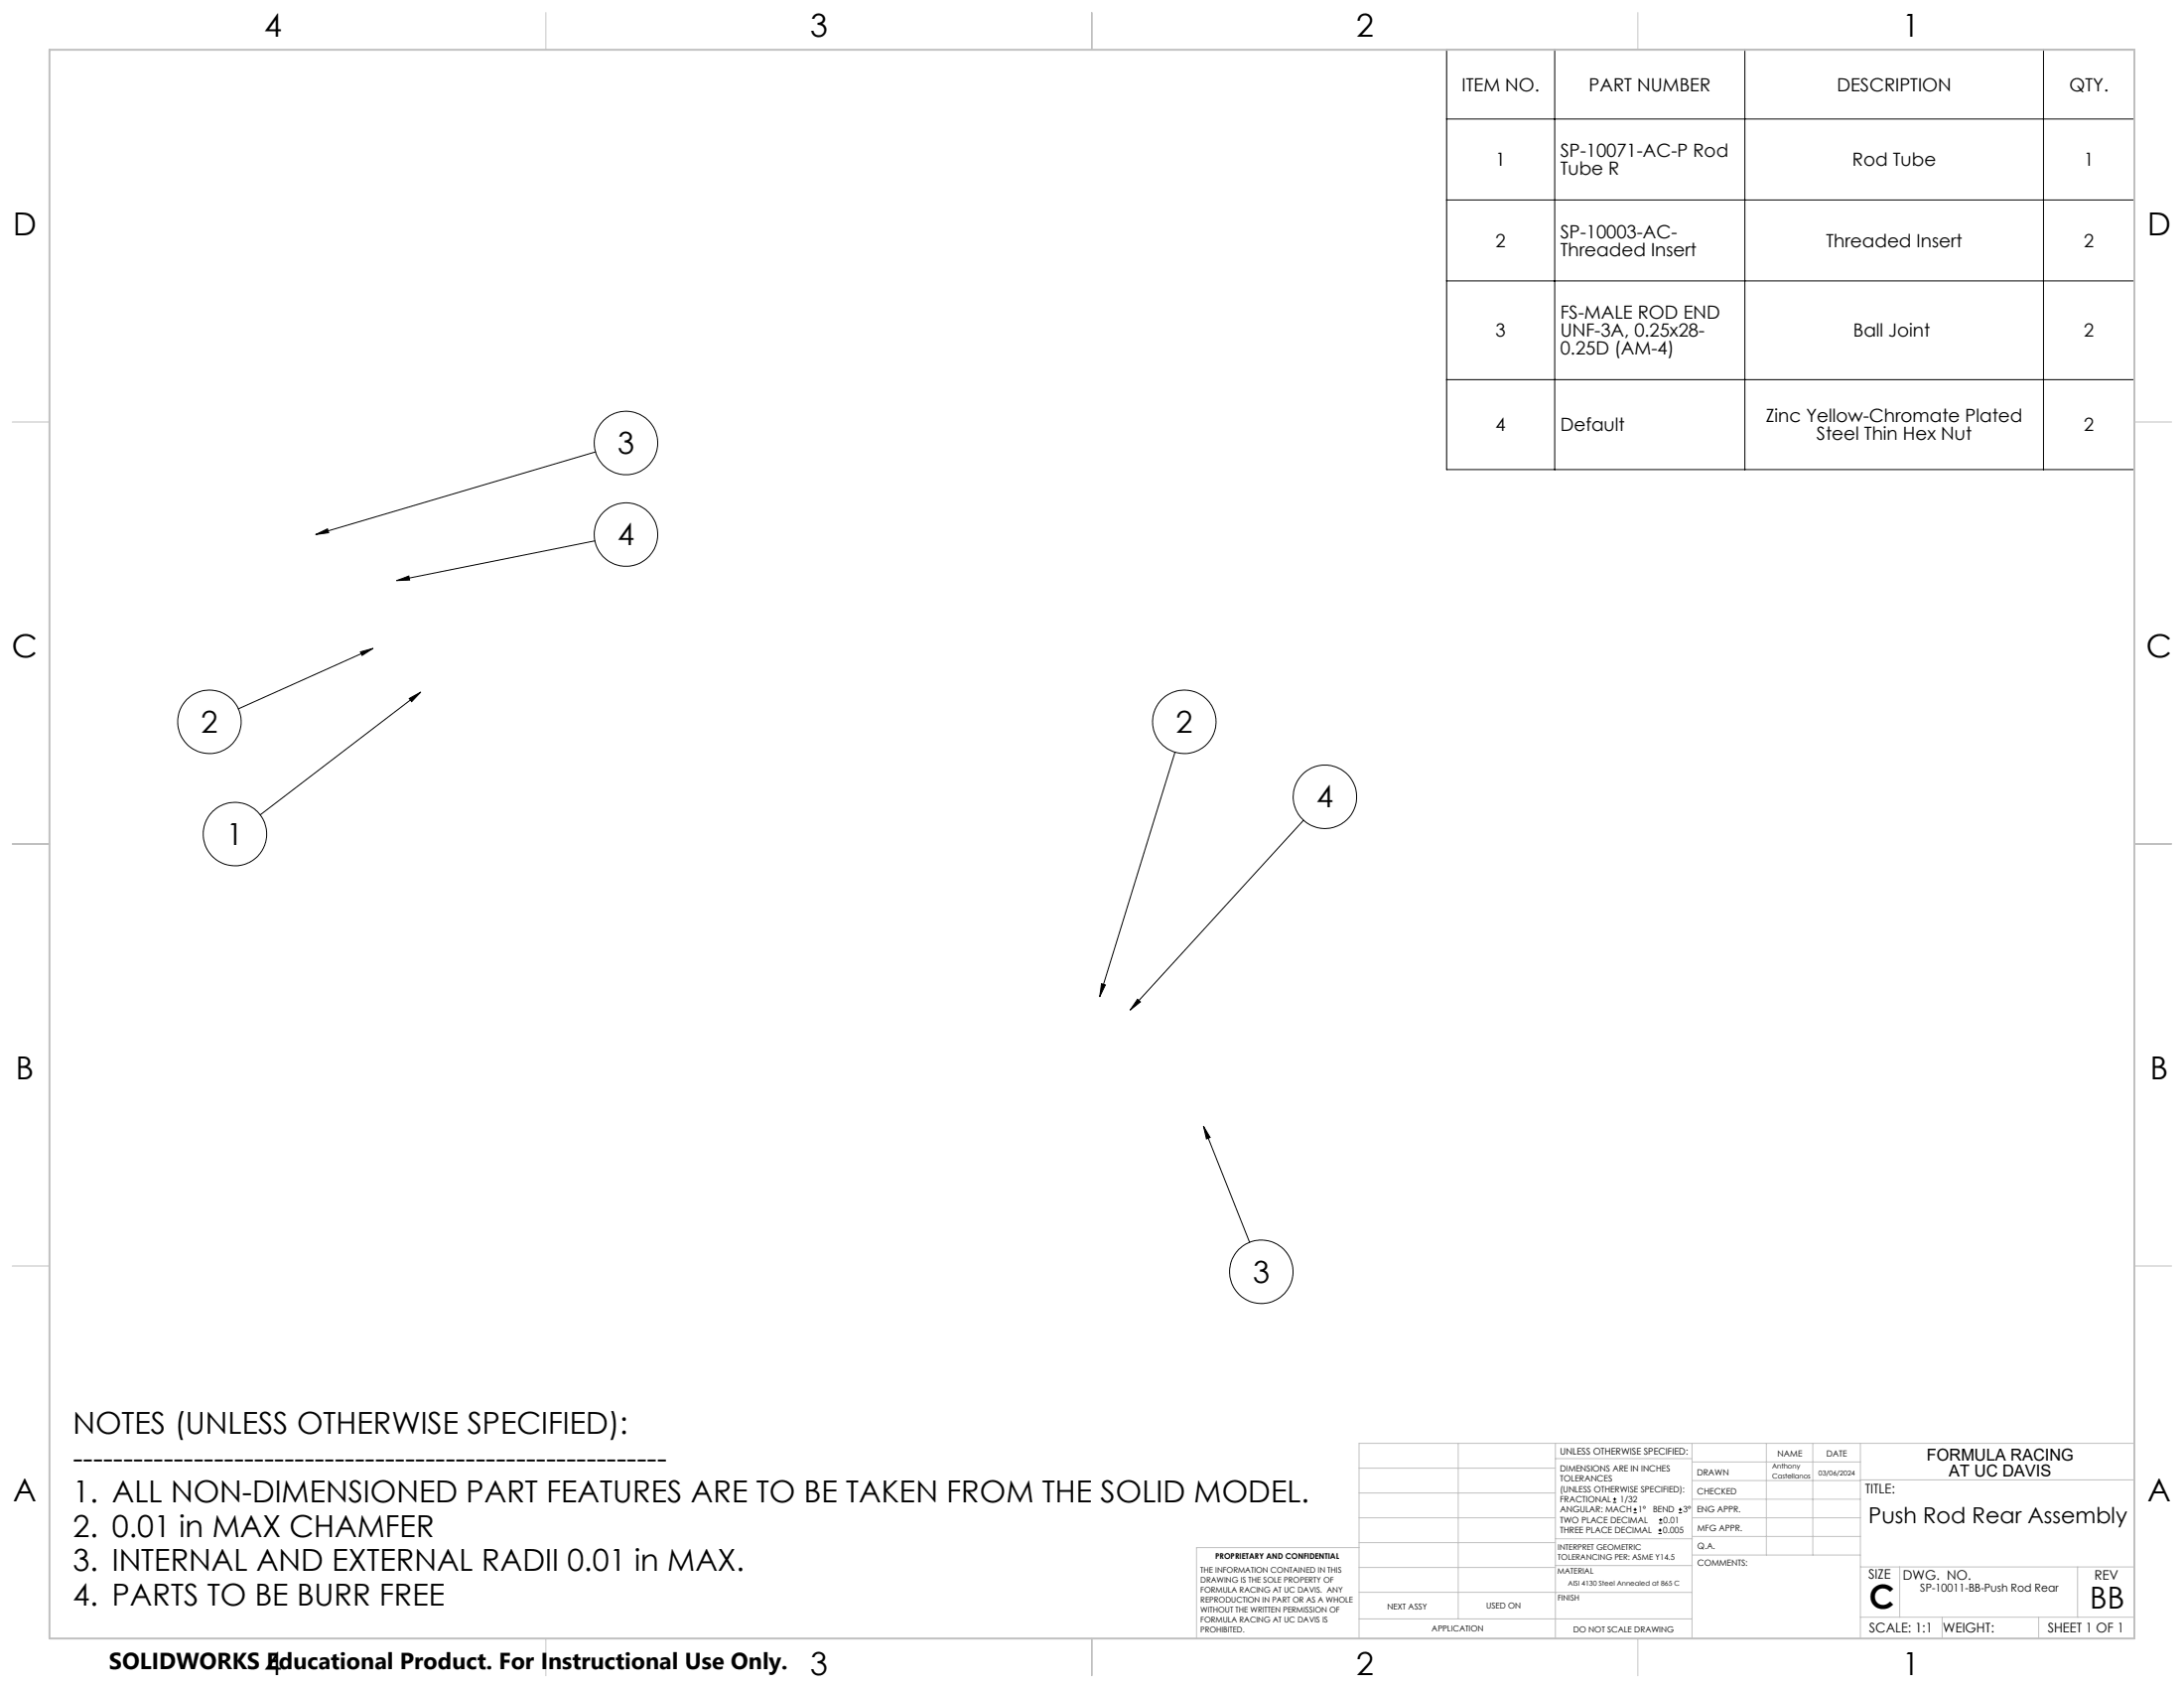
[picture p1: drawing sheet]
<svg xmlns="http://www.w3.org/2000/svg" width="559mm" height="432mm" viewBox="0 0 559 432" stroke-linecap="round" stroke-linejoin="round" font-family="sans-serif">
<g fill="none" stroke="#000" stroke-width=".25">
<path d="M370.1 12.7h176v107.4h-176zM397.8 12.7v107.4M446.4 12.7v107.4M522.9 12.7v107.4M370.1 30.4h176M370.1 51.2h176M370.1 71.9h176M370.1 97.1h176M152.4 115.6l-71.6 21.1M80.8 136.7l3-1.4 .3 1zM152.2 138.4l-50.7 10.1M101.5 148.5l3.1-1.1 .2 1z"/>
<path d="M92.2 166.8l3.2-.9-2.8 1.8zM95.4 165.9l-34.4 15.4M104.7 178.7l2.9-1.6-2.3 2.4zM107.6 177.1l-41 31.4M300.6 192.4l-19.2 62.6M333.5 209.8l-44.3 48.6M281.8 251.6l1 .4-1.4 3zM291 255.6l.8 .7-2.6 2.1zM307.9 288.1l11.8 29.7M307.9 288.1l1.7 2.9-.9 .4zM412.7 384.3h.9M412.7 383.5h.9"/>
<path d="M413.1 383.1v.8M418 387h.8M418 386.2h.8M418.4 385.7v.9M424.3 392.3h.9M424.3 391.4h.9M424.5 389.6h.8M424.5 388.8h.8M424.7 391v.9M424.9 388.4v.8M429.5 387h.9M429.5 386.2h.9"/>
<path d="M429.9 385.7v.9"/>
<circle cx="160.1" cy="113.3" r="8.1"/>
<circle cx="160.2" cy="136.7" r="8.1"/>
<circle cx="53.6" cy="184.6" r="8.1"/>
<circle cx="303" cy="184.6" r="8.1"/>
<circle cx="60.1" cy="213.4" r="8.1"/>
<circle cx="339" cy="203.8" r="8.1"/>
<circle cx="322.7" cy="325.3" r="8.1"/>
</g>
<g fill="none" stroke="#c0c0c0" stroke-width=".25">
<path d="M139.7 3.2v9.5M279.4 3.2v9.5M419.1 3.2v9.5M3.1 107.9h9.6M546.1 107.9h9.5M3.1 215.9h9.6M546.1 215.9h9.5M3.1 323.8h9.6M546.1 323.8h9.5M347.7 375.6h50.3M373.1 369.2v44.9M398 369.2v49.9"/>
<path d="M398 373.1h34.9M432.9 369.2v49.9M432.9 378.7h43.1M432.9 374h43.1M451.9 369.2v28.6M463.8 369.2v28.6M476 369.2v49.9M476 378.6h70.1M546.1 369.2h-198.4v49.9M347.7 394.6h50.3M347.7 388.3h50.3M347.7 381.9h50.3"/>
<path d="M347.7 395.9h-41.6v23.2M398 393.6h35M432.9 383.5h43.1M432.9 388.3h43.1M432.9 393h43.1M433 397.8h43M139.7 419.1v9.6M279.4 419.1v9.6M347.7 414.1h85.2M347.7 401h50.3M347.7 407.3h50.3M398 407.4h34.9"/>
<path d="M398 400.5h35M419.1 419.1v9.6M476 413.7h70.1M476 400.8h70.1M486.1 400.8v12.9M496.9 413.7v5.4M521.6 413.7v5.4M531.6 400.8v12.9"/>
</g>
<path d="M12.7 12.7h533.4v406.4h-533.4z" fill="none" stroke="#c0c0c0" stroke-width=".5"/>
<path d="M307.9 288.1l1.7 2.9-.9 .4zM104.7 178.7l2.9-1.6-2.3 2.4zM92.2 166.8l3.2-.9-2.8 1.8zM80.8 136.7l3-1.4 .3 1zM281.8 251.6l1 .4-1.4 3zM291 255.6l.8 .7-2.6 2.1zM101.5 148.5l3.1-1.1 .2 1z" fill="#000"/>
<text font-size="8.5" x="478.3" y="411.4">C</text>
<g font-size="8.1">
<text x="67.6" y="9.3">4</text>
<text x="207.3" y="9.3">3</text>
<text x="347" y="9.3">2</text>
<text x="486.7" y="9.3">1</text>
<text x="3.3" y="60.1">D</text>
<text x="549.4" y="60.1">D</text>
<text x="3" y="168">C</text>
<text x="549.1" y="168">C</text>
<text x="4" y="276">B</text>
<text x="550.1" y="276">B</text>
<text x="3.3" y="383.9">A</text>
<text x="549.4" y="383.9">A</text>
<text x="67.6" y="428.4">4</text>
<text x="207.3" y="428.4">3</text>
<text x="347" y="428.4">2</text>
<text x="486.7" y="428.4">1</text>
</g>
<g font-size="7.8">
<text x="158" y="116.1">3</text>
<text x="158" y="139.5">4</text>
<text x="51.4" y="187.4">2</text>
<text x="300.9" y="187.4">2</text>
<text x="336.9" y="206.6">4</text>
<text x="58" y="216.1">1</text>
<text x="320.6" y="328.1">3</text>
<text x="18.6" y="366.9">NOTES (UNLESS OTHERWISE SPECIFIED):</text>
<text x="18.6" y="375.6">-----------------------------------------------------------</text>
<text x="18.6" y="384.4">1. ALL NON-DIMENSIONED PART FEATURES ARE TO BE TAKEN FROM THE SOLID MODEL.</text>
<text x="18.6" y="393.1">2. 0.01 in MAX CHAMFER</text>
<text x="18.6" y="401.9">3. INTERNAL AND EXTERNAL RADII 0.01 in MAX.</text>
<text x="18.6" y="410.7">4. PARTS TO BE BURR FREE</text>
<text x="534.7" y="411.4">BB</text>
</g>
<text font-size="5.9" x="27.9" y="427">SOLIDWORKS Educational Product. For Instructional Use Only.</text>
<text font-size="5.6" x="478.1" y="389.7">Push Rod Rear Assembly</text>
<g font-size="4.7">
<text x="374" y="23.3">ITEM NO.</text>
<text x="406.6" y="23.3">PART NUMBER</text>
<text x="470" y="23.3">DESCRIPTION</text>
<text x="529.4" y="23.3">QTY.</text>
<text x="399.2" y="40.2">SP-10071-AC-P Rod</text>
<text x="382.7" y="42.5">1</text>
<text x="399.2" y="44.7">Tube R</text>
<text x="473.9" y="42.5">Rod Tube</text>
<text x="533.2" y="42.5">1</text>
<text x="382.7" y="63.2">2</text>
<text x="399.2" y="60.9">SP-10003-AC-</text>
<text x="399.2" y="65.5">Threaded Insert</text>
<text x="467.2" y="63.2">Threaded Insert</text>
<text x="533.2" y="63.2">2</text>
<text x="399.2" y="81.6">FS-MALE ROD END</text>
<text x="382.7" y="86.2">3</text>
<text x="399.2" y="86.2">UNF-3A, 0.25x28-</text>
<text x="474.2" y="86.2">Ball Joint</text>
<text x="533.2" y="86.2">2</text>
<text x="399.2" y="90.7">0.25D (AM-4)</text>
<text x="382.7" y="110.3">4</text>
<text x="399.2" y="110.3">Default</text>
<text x="451.8" y="108">Zinc Yellow-Chromate Plated</text>
<text x="464.8" y="112.6">Steel Thin Hex Nut</text>
<text x="533.2" y="110.3">2</text>
</g>
<g font-size="4.2">
<text x="493" y="373.5">FORMULA RACING</text>
<text x="498.7" y="377.8">AT UC DAVIS</text>
</g>
<g font-size="3.4">
<text x="477.2" y="381.9">TITLE:</text>
<text x="478.1" y="404">SIZE</text>
<text x="486.9" y="404">DWG. NO.</text>
<text x="535.9" y="404.1">REV</text>
<text x="478.2" y="417.6">SCALE: 1:1</text>
<text x="497.1" y="417.7">WEIGHT:</text>
<text x="523.9" y="417.6">SHEET 1 OF 1</text>
</g>
<text font-size="2.8" x="491.3" y="407.2">SP-10011-BB-Push Rod Rear</text>
<text font-size="2.4" x="399.2" y="372.1">UNLESS OTHERWISE SPECIFIED:</text>
<g font-size="2.2">
<text x="399.2" y="376.4">DIMENSIONS ARE IN INCHES</text>
<text x="434.2" y="377.3">DRAWN</text>
<text x="454.8" y="372.5">NAME</text>
<text x="467.3" y="372.6">DATE</text>
<text x="399.2" y="379">TOLERANCES</text>
<text x="399.2" y="381.7">(UNLESS OTHERWISE SPECIFIED):</text>
<text x="434.3" y="382.2">CHECKED</text>
<text x="399.2" y="389.6">TWO PLACE DECIMAL</text>
<text x="399.2" y="384.3">FRACTIONAL</text>
<text x="399.2" y="387">ANGULAR: MACH</text>
<text x="414.5" y="384.3">1/32</text>
<text x="419.1" y="387">1°</text>
<text x="422.9" y="387">BEND</text>
<text x="425.6" y="389.6">0.01</text>
<text x="430.6" y="387">3°</text>
<text x="434.2" y="386.9">ENG APPR.</text>
<text x="399.2" y="392.3">THREE PLACE DECIMAL</text>
<text x="425.5" y="392.3">0.005</text>
<text x="434.3" y="391.6">MFG APPR.</text>
<text x="434.3" y="396.3">Q.A.</text>
<text x="434.3" y="400.5">COMMENTS:</text>
</g>
<g font-size="2.1">
<text x="354.9" y="411.6">NEXT ASSY</text>
<text x="380.3" y="411.6">USED ON</text>
<text x="366.3" y="417.4">APPLICATION</text>
<text x="402.5" y="417.5">DO NOT SCALE DRAWING</text>
</g>
<g font-size="2">
<text x="310.9" y="398.8">PROPRIETARY AND CONFIDENTIAL</text>
<text x="398.6" y="396.5">INTERPRET GEOMETRIC</text>
<text x="398.6" y="399">TOLERANCING PER: ASME Y14.5</text>
<text x="307.2" y="402.4">THE INFORMATION CONTAINED IN THIS</text>
<text x="307.2" y="404.9">DRAWING IS THE SOLE PROPERTY OF</text>
<text x="307.2" y="407.5">FORMULA RACING AT UC DAVIS. ANY</text>
<text x="398.5" y="402.6">MATERIAL</text>
<text x="307.2" y="410">REPRODUCTION IN PART OR AS A WHOLE</text>
<text x="307.2" y="412.5">WITHOUT THE WRITTEN PERMISSION OF</text>
<text x="398.5" y="409.4">FINISH</text>
<text x="307.2" y="415">FORMULA RACING AT UC DAVIS IS</text>
<text x="307.2" y="417.6">PROHIBITED.</text>
</g>
<g font-size="1.8">
<text x="453.4" y="375.5">Anthony</text>
<text x="465.3" y="377.4">03/06/2024</text>
<text x="453.4" y="378.3">Castellanos</text>
<text x="401.2" y="405.7">AISI 4130 Steel Annealed at 865 C</text>
</g>
</svg>
